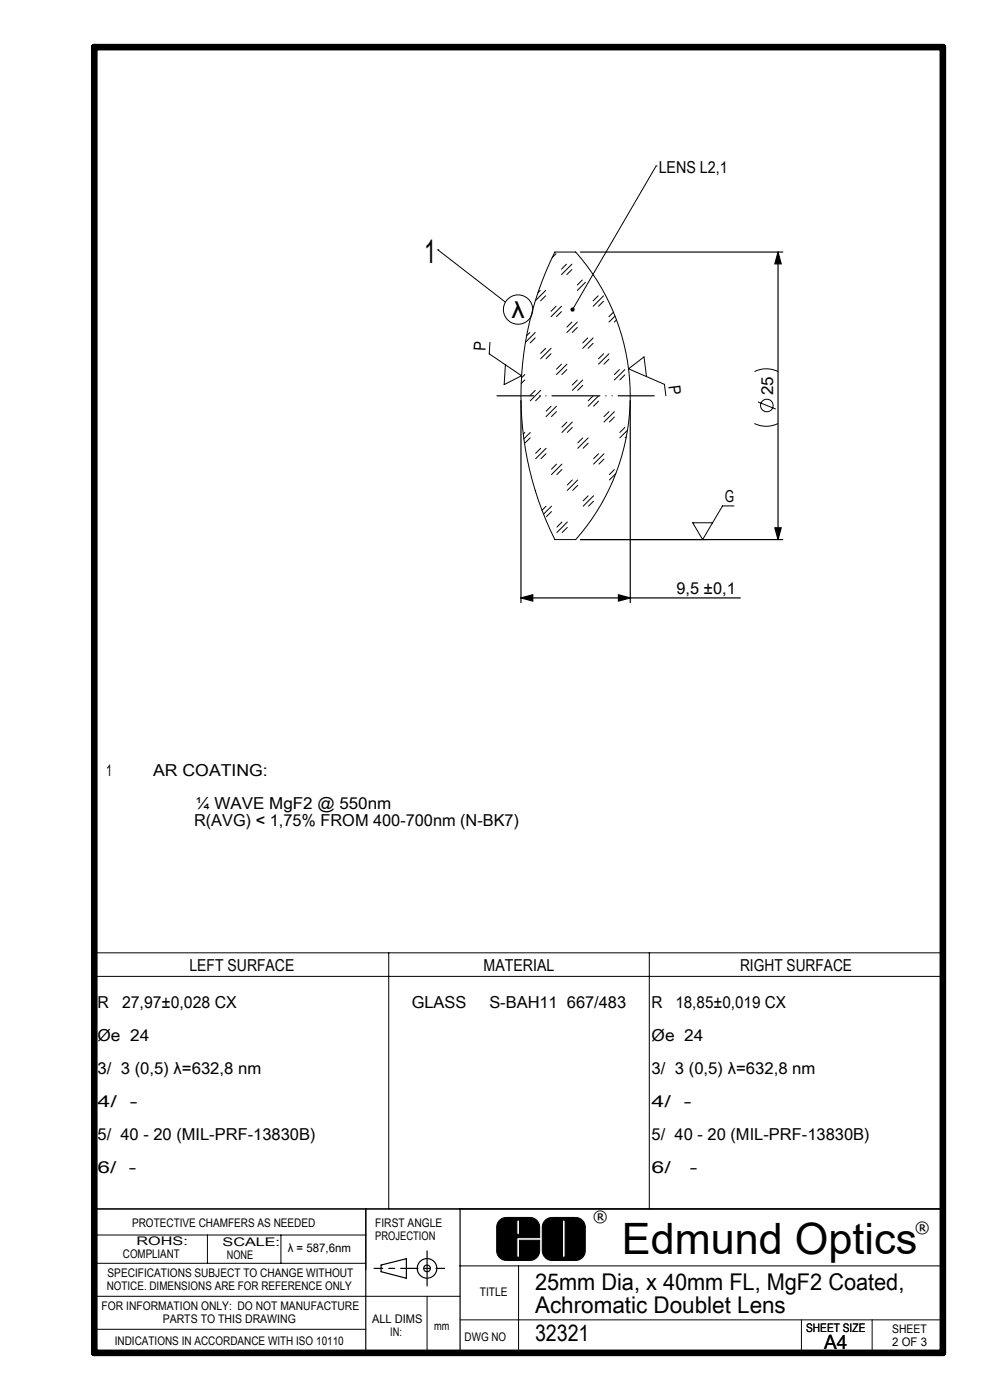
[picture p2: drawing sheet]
<svg xmlns="http://www.w3.org/2000/svg" width="210mm" height="297mm" viewBox="0 0 210 297" stroke-linecap="round" stroke-linejoin="round" font-family="sans-serif">
<g fill="none" stroke="#000" stroke-width=".21">
<path d="M139.2 35.2h.1M139.2 35.2l-17.8 30.5M92.9 53h.1M92.9 53l14.3 11.1M117.7 53.5h4.4a46 46 0 0 1 0 61h-4.4a68.2 68.2 0 0 1 0-61zM117.9 53.8l-.8 .8M120.2 56l-1.1 1.1M121.3 57.2l-1.1 1M121.3 56l-2.2 2.3M123.5 59.4l-1 1.1M124.2 59.9l-1.7 1.7M103.9 72.6l-.1 2.5 6.8 4.6-3.7 1.9 .3-4.2"/>
<path d="M111.3 79.5l-.7 .7M112.4 70.5l-.7 .7M113.5 71.7l-1 1M113.5 70.5l-2 2.1M114.6 61.6l-.5 .5M115.7 62.8l-1 1M115.7 61.6l-2.1 2.2M115.7 73.9l-1 1.1M116.9 75l-1.1 1.1M116.9 73.9l-2.2 2.2M118 65l-1.1 1M119.1 66.1l-1.1 1.1"/>
<path d="M119.1 65l-2.2 2.2M119.1 77.3l-1.1 1M120.2 78.4l-1 1.1M120.3 77.3l-2.3 2.2M121.3 68.3l-1 1.1M122.5 69.5l-1.1 1M122.5 68.3l-2.2 2.2M124.7 71.7l-1.1 1M125.8 72.8l-1 1.1M125.8 71.7l-2.2 2.2M126.9 62.8l-1.1 1M128 63.9l-1 1.1"/>
<path d="M128 62.8l-2.2 2.2M128 75l-1 1.1M129.2 76.2l-1.1 1M129.2 75l-2.2 2.3M130.1 66.2l-.9 1M130.5 67l-1.3 1.3M130.8 67.9l-.5 .4M131.4 78.4l-1.1 1.1M132.5 79.5l-1 1.1M132.5 78.4l-2.2 2.2M137.1 79.9l-.5-4.2-3.3 2.5 7.6 3.3 .3 2.5M160 78.8a5.6 5.6 0 0 1 5 0"/>
<path d="M111.3 80.6l-.7 .8M111.3 91.7l-.3 .4M112.5 92.9l-1.1 1M112.5 91.7l-1.4 1.4M113.5 82.8l-1 1.1M114.7 84l-1.1 1M114.7 82.8l-2.2 2.2M114.7 95.1l-1.1 1.1M115.8 96.2l-1 1.1M115.8 95.1l-2.2 2.2M116.9 86.2l-1.1 1M118 87.3l-1 1.1"/>
<path d="M118 86.2l-2.2 2.2M118 98.5l-1 1M119.2 99.6l-1.1 1.1M119.2 98.5l-2.2 2.2M120.3 89.5l-1.1 1.1M121.4 90.7l-1.1 1M121.4 89.5l-2.2 2.2M122.5 80.6l-1.1 1.1M123.6 81.8l-1.1 1M123.6 80.6l-2.2 2.2M123.6 92.9l-1 1.1M124.8 94l-1.1 1.1"/>
<path d="M124.8 92.9l-2.2 2.2M125.8 84l-1 1M127 85.1l-1.1 1.1M127 84l-2.2 2.2M127 96.3l-1.1 1M128.1 97.4l-1 1.1M128.1 96.3l-2.2 2.2M129.2 87.3l-1.1 1.1M130.3 88.5l-1 1M130.3 87.3l-2.2 2.2M130.3 99.6l-1 1.1M132.5 90.7l-1 1"/>
<path d="M132.9 92.6l-.3 .3M133.1 91.3l-1.6 1.6M160 89.8a5.6 5.6 0 0 0 5 0M160.8 85.3l3.8 1.5M113.6 104l-.1 .1M115.8 107.4l-.8 .9M117 108.5l-1.1 1.1M117 107.4l-1.7 1.7M119.2 110.8l-1.1 1M120.3 111.9l-1 1.1M120.3 110.8l-2.2 2.2M121.4 101.8l-1.1 1.1"/>
<path d="M122.5 103l-1 1M122.6 101.8l-2.3 2.2M123.1 114.5h26.9M124.8 105.2l-1.1 1M125.9 106.3l-1.1 1.1M125.9 105.2l-2.2 2.2M130.6 100.5l-1.3 1.3M155.7 107.3h-2.4l-4.3 7.2-2.1-3.6h4.3M20.2 202.1h179.8v54.4h-179.8zM20.2 207.1h179.8M82.5 202.1v54.4M137.7 202.1v54.4"/>
<path d="M105.9 259a2.07 2.07 0 0 1 1.5-.7h5a2.07 2.07 0 0 1 2.1 2v2.3h-4.9v4.1h.6v-3.6h4.3v2.2a2.07 2.07 0 0 1-2.1 2.1h-5a2.07 2.07 0 0 1-2-2.1v-5.2zM109.6 258.8h.6v3.1h-.6zM115.7 258.8l1.2-.5h5.2a2.07 2.07 0 0 1 2.1 2v5a2.07 2.07 0 0 1-2.1 2.1h-5a2.07 2.07 0 0 1-2.1-2.1v-5a2.07 2.07 0 0 1 .7-1.5zM119.3 258.8h.6v7.9h-.6zM20 268h57.6M20 262h57.6M44 262v6M59.6 262v6M90.6 275v12M97.6 268.5h102.4M97.6 275h-77.6M110 268.5v18.5"/>
<path d="M20 282h57.6M97.6 280h102.4M97.6 287.1h101.4M170 280v7M185 280v7.1"/>
<circle cx="109.9" cy="65.7" r="3.1"/>
<circle cx="162.7" cy="86" r="1.33"/>
</g>
<g fill="none" stroke="#000" stroke-width=".25">
<path d="M123.1 53.5h42.9M165 53.5l.7 2.5h-1.3zM165 53.5v61M110.5 85v42.8M133.7 85v42.8M123.1 114.5h42.9M164.4 112h1.3l-.7 2.5zM110.5 126.8l2.5-.6v1.3zM110.5 126.8h46.5M131.2 126.2l2.5 .6-2.5 .7zM20 256.5h180M77.6 256.5v30.5"/>
<path d="M97.6 256.5v30.6M80.8 268.4l5.4-1.4v4.2l-5.4-1.4zM90.6 265.4v7.4"/>
<circle cx="90.6" cy="269.1" r=".71"/>
<circle cx="90.6" cy="269.1" r="2.07"/>
</g>
<path d="M20 10h180v277h-180z" fill="none" stroke="#000" stroke-width="1.4"/>
<path d="M109.6 258.8v3.1h.6v-3.1zM106 258.9l.6-.4 .7-.2h5.1l.8 .2 .7 .4 .5 1.1 .1 2.6h-4.9v4.1h.6v-3.6h4.3l-.1 2.6-.6 1.1-.6 .4-.6 .2h-5.2l-.8-.2-.7-.4-.4-.6-.1-.7v-5.2l.1-.7zM119.3 258.8v7.9h.6v-7.9zM115.7 258.9l.6-.4 .6-.2h5.2l.8 .2 .7 .4 .4 .6 .1 .7 .1 5.1-.2 .9-.5 .6-.6 .4-.7 .2h-5.1l-.8-.2-.7-.4-.4-.6-.2-.7v-5.2l.2-.8z" fill-rule="evenodd" fill="#000"/>
<path d="M105.4 84h33.4" fill="none" stroke="#000" stroke-width=".25" stroke-dasharray="10.2 1.3 0 1.3 0 1.3" stroke-dashoffset="2.4"/>
<path d="M79.3 269.1h7.5M94.3 269.1h-7.5" fill="none" stroke="#000" stroke-width=".25" stroke-dasharray="30.5 1.3 1.3 1.3" stroke-dashoffset="28.6"/>
<g fill="#000">
<path d="M121.1 65.4a.45 .45 0 0 1 .6-.1 .45 .45 0 0 1 .1 .6 .45 .45 0 0 1-.6 .2l.2-.4-.2 .4-.2-.4z"/>
<path d="M165 53.5l.7 2.5h-1.3zM164.4 112h1.3l-.7 2.5z"/>
<path d="M131.2 126.2l2.5 .6-2.5 .7zM110.5 126.8l2.5-.6v1.3z"/>
</g>
<text font-size="9.2" x="131.9" y="266">Edmund Optics</text>
<text font-size="7.1" x="89.9" y="55.9">1</text>
<g font-size="4.9">
<text x="108.5" y="67.4">λ</text>
<text x="113.5" y="273.6">25mm Dia, x 40mm FL, MgF2 Coated,</text>
<text x="113.5" y="278.5">Achromatic Doublet Lens</text>
<text x="113.5" y="284.5">32321</text>
</g>
<text font-size="4.2" x="174.8" y="286.2">A4</text>
<g font-size="3.5">
<text x="139.7" y="36.6">LENS L2,1</text>
<text x="103" y="74.6" transform="rotate(-86 103 74.6)">P</text>
<text x="141.8" y="81.9" transform="rotate(83 141.8 81.9)">P</text>
<text x="164" y="83.8" transform="rotate(-90 164 83.8)">25</text>
<text x="153.7" y="106.5">G</text>
<text x="143.5" y="126">9,5 ±0,1</text>
<text x="22.5" y="164.7">1</text>
<text x="32.5" y="164.7">AR COATING:</text>
<text x="41.5" y="171.7">¼ WAVE MgF2 @ 550nm</text>
<text x="41.2" y="175.2">R(AVG) &lt; 1,75% FROM 400-700nm (N-BK7)</text>
<text x="40.2" y="205.9">LEFT SURFACE</text>
<text x="102.6" y="205.9">MATERIAL</text>
<text x="157" y="205.9">RIGHT SURFACE</text>
<text x="20.7" y="213.8">R</text>
<text x="25.9" y="213.8">27,97±0,028 CX</text>
<text x="87.3" y="213.8">GLASS</text>
<text x="103.8" y="213.8">S-BAH11 667/483</text>
<text x="138.2" y="213.8">R</text>
<text x="143.3" y="213.8">18,85±0,019 CX</text>
<text x="20.7" y="220.8">Øe 24</text>
<text x="138.2" y="220.8">Øe 24</text>
<text x="20.7" y="227.8">3/ 3 (0,5) λ=632,8 nm</text>
<text x="138.2" y="227.8">3/ 3 (0,5) λ=632,8 nm</text>
<text x="20.7" y="234.8">4/</text>
<text x="27.5" y="234.8">-</text>
<text x="138.2" y="234.8">4/</text>
<text x="145.1" y="234.8">-</text>
<text x="20.7" y="241.8">5/ 40 - 20 (MIL-PRF-13830B)</text>
<text x="138.2" y="241.8">5/ 40 - 20 (MIL-PRF-13830B)</text>
<text x="20.7" y="248.8">6/</text>
<text x="27.3" y="248.8">-</text>
<text x="138.2" y="248.8">6/</text>
<text x="146.4" y="248.8">-</text>
</g>
<g font-size="3.3">
<text x="125.8" y="259.3">®</text>
<text x="194.1" y="261.5">®</text>
</g>
<g font-size="2.5">
<text x="28" y="260.3">PROTECTIVE CHAMFERS AS NEEDED</text>
<text x="79.6" y="260.3">FIRST ANGLE</text>
<text x="79.6" y="263.1">PROJECTION</text>
<text x="26.1" y="267">COMPLIANT</text>
<text x="29" y="264.2">ROHS:</text>
<text x="47.2" y="264.3">SCALE:</text>
<text x="48.1" y="267.1">NONE</text>
<text x="61" y="265.7">λ = 587,6nm</text>
<text x="22.6" y="273.6">NOTICE. DIMENSIONS ARE FOR REFERENCE ONLY</text>
<text x="22.8" y="270.8">SPECIFICATIONS SUBJECT TO CHANGE WITHOUT</text>
<text x="101.8" y="274.9">TITLE</text>
<text x="21.6" y="277.9">FOR INFORMATION ONLY: DO NOT MANUFACTURE</text>
<text x="34.5" y="280.7">PARTS TO THIS DRAWING</text>
<text x="78.9" y="280.7">ALL DIMS</text>
<text x="24.3" y="285.3">INDICATIONS IN ACCORDANCE WITH ISO 10110</text>
<text x="82.8" y="283.5">IN:</text>
<text x="92.1" y="282.1">mm</text>
<text x="98.6" y="284.4">DWG NO</text>
<text x="171" y="282.6">SHEET SIZE</text>
<text x="189.3" y="282.8">SHEET</text>
<text x="189.3" y="285.6">2 OF 3</text>
</g>
</svg>
